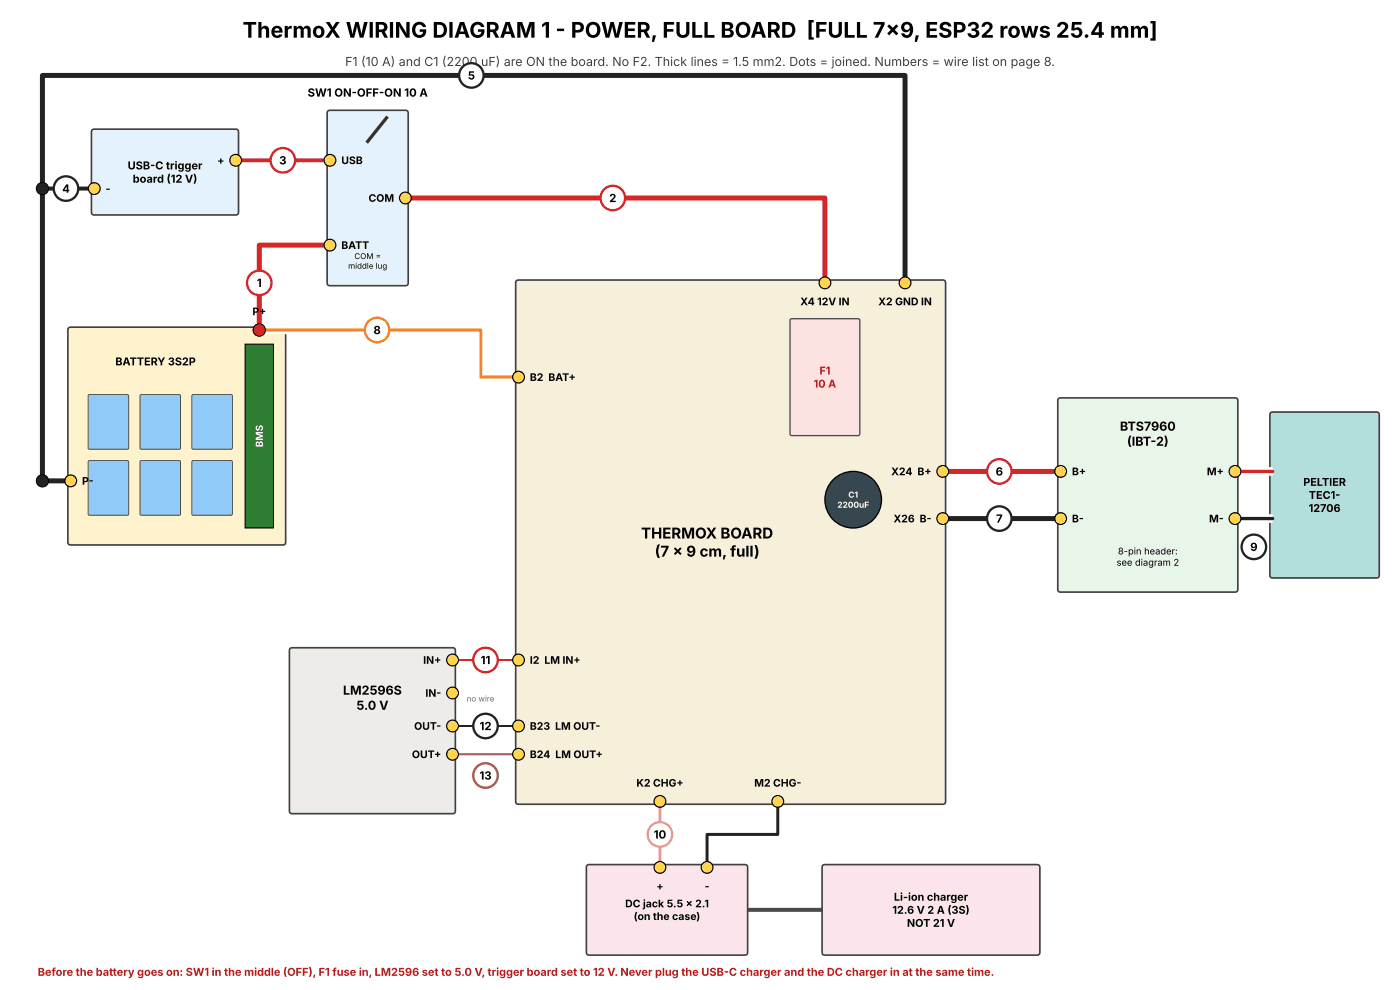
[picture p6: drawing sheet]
<svg xmlns="http://www.w3.org/2000/svg" width="297mm" height="210mm" viewBox="0 0 297 210" stroke-linecap="round" stroke-linejoin="round" font-family="sans-serif">
<path d="M158 193h17" fill="none" stroke="#4d4d4d" stroke-width=".85"/>
<path d="M14.5 69.5l.5-.1h45a.53 .53 0 0 1 .6 .6v45a.53 .53 0 0 1-.6 .6h-45a.53 .53 0 0 1-.6-.6v-45z" fill="#fff3cd" stroke="#404040" stroke-width=".35"/>
<g fill="#e3f2fd" stroke="#404040" stroke-width=".35">
<path d="M19.6 27.5l.4-.1h30a.53 .53 0 0 1 .6 .6v17a.53 .53 0 0 1-.6 .6h-30a.53 .53 0 0 1-.6-.6v-17z"/>
<path d="M69.6 23.5l.4-.1h16a.53 .53 0 0 1 .6 .6v36a.53 .53 0 0 1-.6 .6h-16a.53 .53 0 0 1-.6-.6v-36z"/>
</g>
<path d="M109.5 59.5l.5-.1h90a.53 .53 0 0 1 .6 .6v110a.53 .53 0 0 1-.6 .6h-90a.53 .53 0 0 1-.6-.6v-110z" fill="#f6efd9" stroke="#404040" stroke-width=".35"/>
<path d="M224.6 84.5l.4-.1h37a.53 .53 0 0 1 .6 .6v40a.53 .53 0 0 1-.6 .6h-37a.53 .53 0 0 1-.6-.6v-40z" fill="#e8f5e9" stroke="#404040" stroke-width=".35"/>
<path d="M269.6 87.5l.4-.1h22a.53 .53 0 0 1 .6 .6v34a.53 .53 0 0 1-.6 .6h-22a.53 .53 0 0 1-.6-.6v-34z" fill="#b2dfdb" stroke="#404040" stroke-width=".35"/>
<path d="M61.5 137.5l.5-.1h34a.53 .53 0 0 1 .6 .6v34a.53 .53 0 0 1-.6 .6h-34a.53 .53 0 0 1-.6-.6v-34z" fill="#efebe9" stroke="#404040" stroke-width=".35"/>
<g fill="#fce4ec" stroke="#404040" stroke-width=".35">
<path d="M124.5 183.5l.5-.1h33a.53 .53 0 0 1 .6 .6v18a.53 .53 0 0 1-.6 .6h-33a.53 .53 0 0 1-.6-.6v-18z"/>
<path d="M174.6 183.5l.4-.1h45a.53 .53 0 0 1 .6 .6v18a.53 .53 0 0 1-.6 .6h-45a.53 .53 0 0 1-.6-.6v-18z"/>
</g>
<g fill="#90caf9" stroke="#4d4d4d" stroke-width=".21">
<path d="M18.8 97.7h8.2l.3 .1v11.2l-.1 .3h-8.2l-.3-.1v-11.2z"/>
<path d="M18.8 83.7h8.2l.3 .1v11.2l-.1 .3h-8.2l-.3-.1v-11.2z"/>
<path d="M29.8 97.7h8.2l.3 .1v11.2l-.1 .3h-8.2l-.3-.1v-11.2z"/>
<path d="M29.8 83.7h8.2l.3 .1v11.2l-.1 .3h-8.2l-.3-.1v-11.2z"/>
<path d="M40.8 97.7h8.2l.3 .1v11.2l-.1 .3h-8.2l-.3-.1v-11.2z"/>
<path d="M40.8 83.7h8.2l.3 .1v11.2l-.1 .3h-8.2l-.3-.1v-11.2z"/>
</g>
<path d="M52 73h6v39h-6z" fill="#2e7d32" stroke="#000" stroke-width=".21"/>
<path d="M82 25l-4 5" fill="none" stroke="#333" stroke-width=".71"/>
<path d="M167.6 67.8l.4-.2h14l.4 .2v24.2l-.2 .4h-14.2l-.4-.2z" fill="#fde2e2" stroke="#4d4d4d" stroke-width=".28"/>
<circle cx="181" cy="106" r="6" fill="#37474f" stroke="#000" stroke-width=".28"/>
<path d="M70 52h-15v18M86 42h89v18M192 60v-44h-183v86h6M200 100h25M200 110h25" fill="none" stroke="#fff" stroke-width="2.2" stroke-linecap="butt"/>
<path d="M9 40h11M50 34h20" fill="none" stroke="#fff" stroke-width="2" stroke-linecap="butt"/>
<path d="M55 70h47v10h8M262 100h8M262 110h8M140 170v14M165 170v7h-15v7" fill="none" stroke="#fff" stroke-width="1.8" stroke-linecap="butt"/>
<path d="M96 140h14M96 154h14M96 160h14" fill="none" stroke="#fff" stroke-width="1.6" stroke-linecap="butt"/>
<path d="M70 52h-15v18M86 42h89v18M200 100h25" fill="none" stroke="#d62728" stroke-width="1.1"/>
<path d="M50 34h20" fill="none" stroke="#d62728" stroke-width=".85"/>
<path d="M9 40h11" fill="none" stroke="#222" stroke-width=".85"/>
<path d="M192 60v-44h-183v86h6M200 110h25" fill="none" stroke="#222" stroke-width="1.1"/>
<path d="M55 70h47v10h8" fill="none" stroke="#ff7f0e" stroke-width=".63"/>
<path d="M262 100h8" fill="none" stroke="#d62728" stroke-width=".71"/>
<path d="M262 110h8" fill="none" stroke="#222" stroke-width=".71"/>
<path d="M140 170v14" fill="none" stroke="#e377c2" stroke-width=".63"/>
<path d="M165 170v7h-15v7" fill="none" stroke="#222" stroke-width=".63"/>
<path d="M96 140h14" fill="none" stroke="#d62728" stroke-width=".42"/>
<path d="M96 154h14" fill="none" stroke="#222" stroke-width=".42"/>
<path d="M96 160h14" fill="none" stroke="#8c564b" stroke-width=".42"/>
<g fill="#ffd54f" stroke="#000" stroke-width=".25">
<circle cx="55" cy="70" r="1.25"/>
<circle cx="15" cy="102" r="1.25"/>
<circle cx="50" cy="34" r="1.25"/>
<circle cx="20" cy="40" r="1.25"/>
<circle cx="70" cy="34" r="1.25"/>
<circle cx="70" cy="52" r="1.25"/>
<circle cx="86" cy="42" r="1.25"/>
<circle cx="175" cy="60" r="1.25"/>
<circle cx="192" cy="60" r="1.25"/>
<circle cx="110" cy="80" r="1.25"/>
<circle cx="110" cy="140" r="1.25"/>
<circle cx="110" cy="154" r="1.25"/>
<circle cx="110" cy="160" r="1.25"/>
<circle cx="200" cy="100" r="1.25"/>
<circle cx="200" cy="110" r="1.25"/>
<circle cx="140" cy="170" r="1.25"/>
<circle cx="165" cy="170" r="1.25"/>
<circle cx="225" cy="100" r="1.25"/>
<circle cx="225" cy="110" r="1.25"/>
<circle cx="262" cy="100" r="1.25"/>
<circle cx="262" cy="110" r="1.25"/>
<circle cx="96" cy="140" r="1.25"/>
<circle cx="96" cy="147" r="1.25"/>
<circle cx="96" cy="154" r="1.25"/>
<circle cx="96" cy="160" r="1.25"/>
<circle cx="140" cy="184" r="1.25"/>
<circle cx="150" cy="184" r="1.25"/>
</g>
<circle cx="55" cy="70" r="1.3" fill="#d62728" stroke="#000" stroke-width=".21"/>
<g fill="#222" stroke="#000" stroke-width=".21">
<circle cx="9" cy="40" r="1.3"/>
<circle cx="9" cy="102" r="1.3"/>
</g>
<g fill="#fff" stroke="#d62728" stroke-width=".49">
<circle cx="55" cy="60" r="2.6"/>
<circle cx="130" cy="42" r="2.6"/>
<circle cx="60" cy="34" r="2.6"/>
<circle cx="212" cy="100" r="2.6"/>
<circle cx="103" cy="140" r="2.6"/>
</g>
<g fill="#fff" stroke="#222" stroke-width=".49">
<circle cx="14" cy="40" r="2.6"/>
<circle cx="100" cy="16" r="2.6"/>
<circle cx="212" cy="110" r="2.6"/>
<circle cx="266" cy="116" r="2.6"/>
<circle cx="103" cy="154" r="2.6"/>
</g>
<circle cx="80" cy="70" r="2.6" fill="#fff" stroke="#ff7f0e" stroke-width=".49"/>
<circle cx="140" cy="177" r="2.6" fill="#fff" stroke="#e377c2" stroke-width=".49"/>
<circle cx="103" cy="164.5" r="2.6" fill="#fff" stroke="#8c564b" stroke-width=".49"/>
<text font-size="4.6" x="51.5" y="8">ThermoX WIRING DIAGRAM 1 - POWER, FULL BOARD [FULL 7x9, ESP32 rows 25.4 mm]</text>
<g font-size="3.2">
<text x="136" y="114.2">THERMOX BOARD</text>
<text x="138.9" y="118.1">(7 x 9 cm, full)</text>
</g>
<text font-size="2.6" fill="#404040" x="73.2" y="14">F1 (10 A) and C1 (2200 uF) are ON the board. No F2. Thick lines = 1.5 mm2. Dots = joined. Numbers = wire list on page 8.</text>
<g font-size="2.6">
<text x="237.6" y="91.4">BTS7960</text>
<text x="239.1" y="94.6">(IBT-2)</text>
<text x="72.8" y="147.4">LM2596S</text>
<text x="75.6" y="150.6">5.0 V</text>
</g>
<g font-size="2.4">
<text x="99.2" y="16.9">5</text>
<text x="65.3" y="20.5">SW1 ON-OFF-ON 10 A</text>
<text x="59.2" y="34.9">3</text>
<text x="13.2" y="40.9">4</text>
<text x="129.2" y="42.9">2</text>
<text x="54.5" y="60.9">1</text>
<text x="79.2" y="70.9">8</text>
<text x="211.2" y="100.9">6</text>
<text x="211.3" y="110.9">7</text>
<text x="265.2" y="116.9">9</text>
<text x="102" y="140.9">11</text>
<text x="101.7" y="154.9">12</text>
<text x="101.7" y="165.4">13</text>
<text x="138.7" y="177.9">10</text>
</g>
<g font-size="2.3">
<text x="27.1" y="35.9">USB-C trigger</text>
<text x="28.2" y="38.8">board (12 V)</text>
<text x="24.5" y="77.5">BATTERY 3S2P</text>
<text x="276.5" y="103.1">PELTIER</text>
<text x="277.7" y="105.8">TEC1-</text>
<text x="277.6" y="108.6">12706</text>
<text x="189.6" y="191.1">Li-ion charger</text>
<text x="189.3" y="193.8">12.6 V 2 A (3S)</text>
<text x="192.4" y="196.6">NOT 21 V</text>
</g>
<g font-size="2.3" fill="#b71c1c">
<text x="172.6" y="82.2">10 A</text>
<text x="173.8" y="79.4">F1</text>
<text x="8" y="207">Before the battery goes on: SW1 in the middle (OFF), F1 fuse in, LM2596 set to 5.0 V, trigger board set to 12 V. Never plug the USB-C charger and the DC charger in at the same time.</text>
</g>
<g font-size="2.2">
<text x="46.1" y="34.8">+</text>
<text x="72.4" y="34.8">USB</text>
<text x="22.4" y="40.8">-</text>
<text x="78.2" y="42.8">COM</text>
<text x="72.4" y="52.8">BATT</text>
<text x="169.8" y="64.8">X4 12V IN</text>
<text x="186.3" y="64.8">X2 GND IN</text>
<text x="53.5" y="66.9">P+</text>
<text x="112.4" y="80.8">B2 BAT+</text>
<text x="189.1" y="100.8">X24 B+</text>
<text x="227.4" y="100.8">B+</text>
<text x="256" y="100.8">M+</text>
<text x="17.4" y="102.8">P-</text>
<text x="189.6" y="110.8">X26 B-</text>
<text x="227.4" y="110.8">B-</text>
<text x="256.5" y="110.8">M-</text>
<text x="89.8" y="140.8">IN+</text>
<text x="112.4" y="140.8">I2 LM IN+</text>
<text x="90.2" y="147.8">IN-</text>
<text x="87.9" y="154.8">OUT-</text>
<text x="112.4" y="154.8">B23 LM OUT-</text>
<text x="87.4" y="160.8">OUT+</text>
<text x="112.4" y="160.8">B24 LM OUT+</text>
<text x="135" y="166.9">K2 CHG+</text>
<text x="160" y="166.9">M2 CHG-</text>
<text x="139.2" y="188.8">+</text>
<text x="149.5" y="188.8">-</text>
<text x="132.6" y="192.5">DC jack 5.5 x 2.1</text>
<text x="134.4" y="195.2">(on the case)</text>
</g>
<text font-size="2.1" fill="#fff" x="55.8" y="94.9" transform="rotate(-90 55.8 94.9)">BMS</text>
<g font-size="2">
<text x="236.9" y="120">see diagram 2</text>
<text x="237.2" y="117.6">8-pin header:</text>
</g>
<g font-size="1.8" fill="#fff">
<text x="177.6" y="107.7">2200uF</text>
<text x="180" y="105.6">C1</text>
</g>
<g font-size="1.7">
<text x="73.9" y="57">middle lug</text>
<text x="75.2" y="55">COM =</text>
</g>
<text font-size="1.7" fill="#666" x="99" y="148.8">no wire</text>
</svg>
